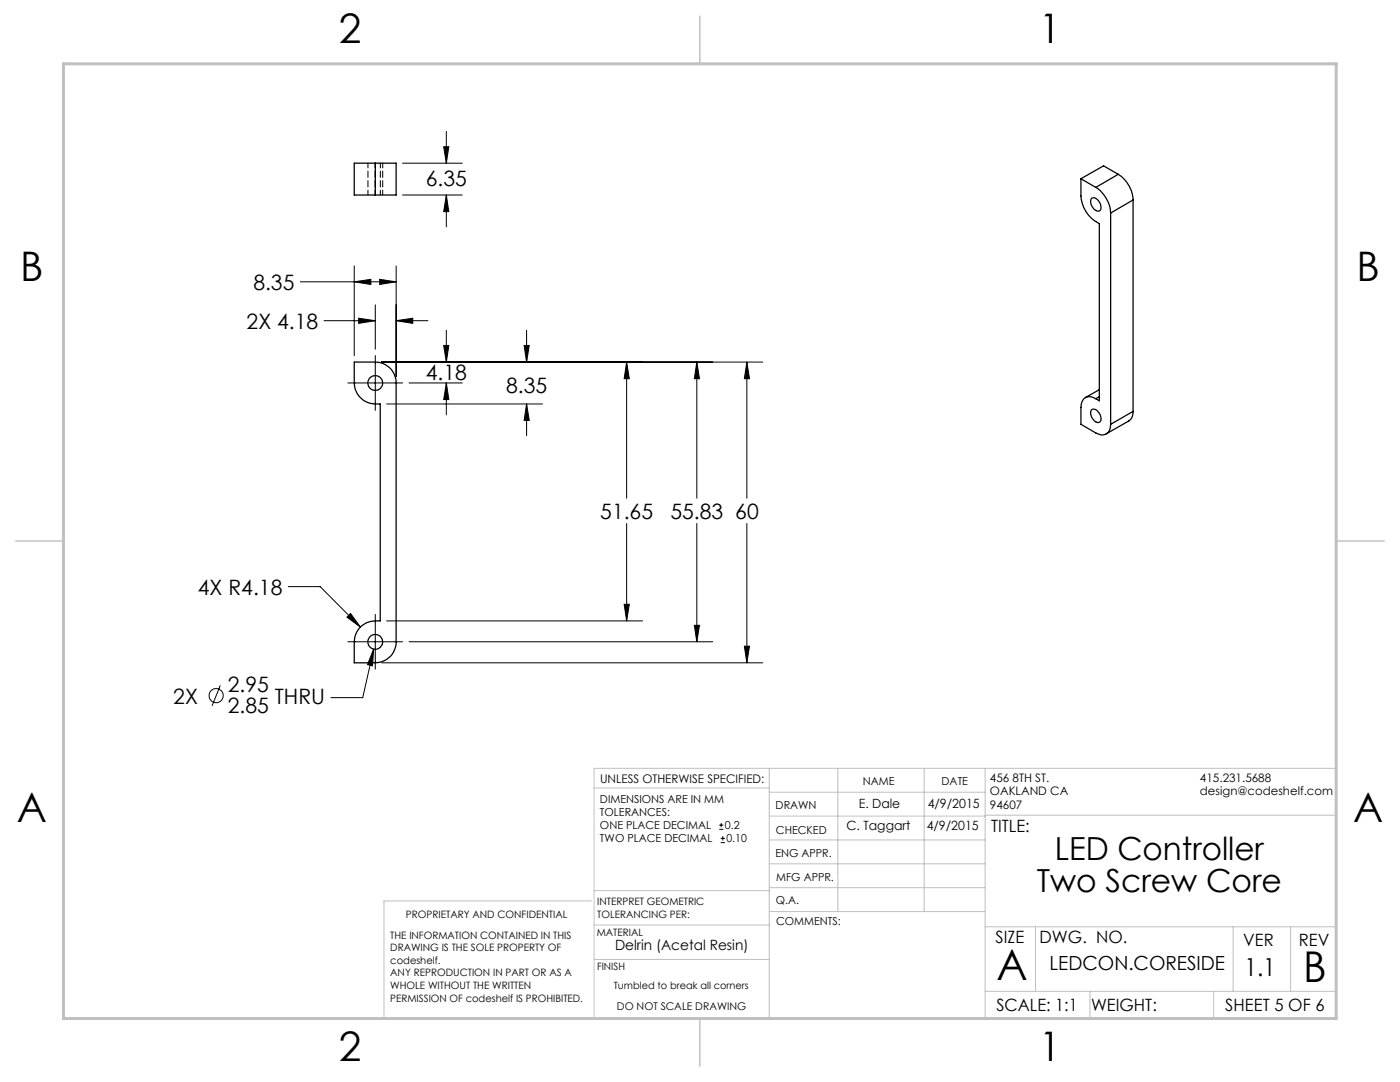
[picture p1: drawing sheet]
<svg xmlns="http://www.w3.org/2000/svg" width="279mm" height="216mm" viewBox="0 0 279 216" stroke-linecap="round" stroke-linejoin="round" font-family="sans-serif">
<g fill="none" stroke="#000" stroke-width=".2">
<path d="M80.3 38.9h12M80.3 32.6h12M88.5 29.3h1.1l-.5 3.3zM89.1 26.2v6.4M89.1 38.9v6.4M89.1 38.9l.5 3.3h-1.1zM59.9 56.2h19.2M70.7 56.2l3.3-.5v1.1zM70.7 53.1v17.9M75.8 55.7l3.3 .5-3.3 .6zM79.1 53.1v22M64.7 64h10.2"/>
<path d="M69.4 76.4h11M71.6 63.5l3.3 .5-3.3 .5zM74.9 60.8v8.9M74.9 70.9v11M76.2 72.2h76M79.1 64h6.3M79.1 64l3.3-.5v1zM81.6 76.4h10.7M88.5 68.9h1.1l-.5 3.3zM89.1 65.9v6.3M89.1 76.4v6.4M89.1 76.4l.5 3.3h-1.1z"/>
<path d="M104.6 68.9h1l-.5 3.3zM105.1 65.9v6.3M125.1 72.2l.5 3.4h-1zM125.1 72.2v27.2M139.1 72.2v27.2M139.1 72.2l.5 3.4h-1zM149 72.2l.6 3.4h-1zM149 72.2v27.2M77.2 80.6h31.1M105.1 80.6v6.4M105.1 80.6l.5 3.3h-1zM57.5 117.1h6.4l8 8"/>
<path d="M125.1 104.5v19.4M139.1 104.5v23.6M149 104.5v27.8M44 136.8l-1.7 4M69.4 128.1h11M70 122.4l1.9 2.7-2.6-1.9zM74.6 129.5l-.3 3.4-1-.3zM74.6 129.5l-2.2 9.7h-6.4M74.9 122.6v10.9M76.2 132.3h76M77.2 123.9h51M81.6 128.1h60.6"/>
<path d="M124.6 120.6h1l-.5 3.3zM138.6 124.8h1l-.5 3.3zM148.6 128.9h1l-.6 3.4zM143.5 165.5h.9M143.5 164.6h.9M143.8 168.1h.9M143.8 167.3h.9M143.9 164.2v.9M144.3 166.9v.8"/>
<circle cx="43.1" cy="138.8" r="1.42"/>
</g>
<g fill="none" stroke="#c0c0c0" stroke-width=".2">
<path d="M118.6 157.2h34.9M153.5 153.3v49.9M153.5 158.1h43.1M167.2 153.3v28.6M184.4 153.3v28.6M196.6 153.3v49.9M118 179.8h-41.4v23.2M118.6 177.7h35M153.5 167.6h43.1M153.5 162.8h43.1M153.5 172.4h43.1M153.5 177.1h43.1"/>
<path d="M196.6 162.7h70.1M118.6 191.5h34.9M118.6 184.6h35M153.6 181.9h43M196.6 197.8h70.1M196.6 184.9h70.1M206.7 184.9v12.9M217.5 197.8v5.4M242.2 197.8v5.4M246.1 184.9v12.9M257.6 184.9v12.9M26.7 203.2h240v-49.9h-148.1v49.9"/>
</g>
<path d="M139.7 3.2v9.5M3.1 107.9h9.6M266.7 107.9h9.5M139.7 203.2v9.6" fill="none" stroke="#c0c0c0" stroke-width=".3"/>
<path d="M12.7 12.7h254v190.5h-254z" fill="none" stroke="#c0c0c0" stroke-width=".6"/>
<path d="M149 72.2l.6 3.4h-1zM148.6 128.9h1l-.6 3.4zM71.6 63.5l3.3 .5-3.3 .5zM79.1 64l3.3-.5v1zM88.5 68.9h1.1l-.5 3.3zM89.1 76.4l.5 3.3h-1.1zM104.6 68.9h1l-.5 3.3zM105.1 80.6l.5 3.3h-1zM125.1 72.2l.5 3.4h-1zM124.6 120.6h1l-.5 3.3zM70 122.4l-.7 .8 2.6 1.9zM70.7 56.2l3.3-.5v1.1zM75.8 55.7l3.3 .5-3.3 .6zM139.1 72.2l.5 3.4h-1zM138.6 124.8h1l-.5 3.3zM74.6 129.5l-1.3 3.1 1 .3zM89.1 38.9l.5 3.3h-1.1zM88.5 29.3h1.1l-.5 3.3z" fill="#000"/>
<g fill="none" stroke="#000" stroke-width=".25">
<path d="M74.9 32.6h4.2v6.3h-4.2M74.9 32.6h-4.2v6.3h4.2M74.9 32.6v6.3M215.7 35.7v3.4a6.6 6.6 0 0 0 3.7 5.5v35.4l-.7-.4M215.7 35.7l3 1.7M217.8 39.6a1.46 1.46 0 0 1 1.9 1.4 .72 .72 0 0 1-.2 1 .72 .72 0 0 1-1-.1 1.92 1.92 0 0 1-.7-2.3zM218.7 37.4a6.5 6.5 0 0 1 3 5.1M223.2 34.8a6.5 6.5 0 0 1 2.9 5.1M223.2 34.8l-4.5 2.6M223.2 34.8l-3-1.7-4.5 2.6M226.1 39.9l-4.4 2.6M226.1 39.9v42.2"/>
<path d="M221.7 42.5v42.2M70.7 72.2h4.2a4.1 4.1 0 0 1 4.2 4.2v51.7a4.1 4.1 0 0 1-4.2 4.2h-4.2v-4.2a4.3 4.3 0 0 1 5.2-4.2v-43.3a4.4 4.4 0 0 1-5.2-4.2zM218.7 79.6a1.82 1.82 0 0 0-2.1-.2 1.82 1.82 0 0 0-.9 1.9v3.4l3 1.7a1.78 1.78 0 0 0 2.9-1.1l.1-.6M219.4 77.8l-2.8 1.5M219.4 79.2l-.7 .4M217.8 81.8a1.06 1.06 0 0 1 1.5 .5 1.45 1.45 0 0 1 .1 2 1.82 1.82 0 0 1-1.6-2.5zM226.1 82.1a2.05 2.05 0 0 1-.8 1.9l-4.5 2.6M226.1 82.1l-4.4 2.6"/>
<circle cx="74.9" cy="76.4" r="1.48"/>
<circle cx="74.9" cy="128.1" r="1.47"/>
</g>
<path d="M73.4 32.5v6.4M74.9 38.9v-6.4M75.9 38.9v-6.4M76.4 38.9v-6.4" fill="none" stroke="#000" stroke-width=".2" stroke-dasharray="1.3 .6" stroke-dashoffset=".3"/>
<g font-size="8.5">
<text x="198.9" y="195.5">A</text>
<text x="260.1" y="196">B</text>
</g>
<g font-size="8.1">
<text x="67.6" y="8.5">2</text>
<text x="207.3" y="8.5">1</text>
<text x="4" y="56.2">B</text>
<text x="270.7" y="56.2">B</text>
<text x="3.3" y="164.1">A</text>
<text x="270" y="164.1">A</text>
<text x="67.6" y="211.7">2</text>
<text x="207.3" y="211.7">1</text>
</g>
<g font-size="6.3">
<text x="210.5" y="171.7">LED Controller</text>
<text x="206.9" y="178">Two Screw Core</text>
</g>
<text font-size="4.9" x="248.4" y="194.8">1.1</text>
<g font-size="4.2">
<text x="85" y="37.2">6.35</text>
<text x="50.6" y="57.8">8.35</text>
<text x="49.2" y="65.6">2X 4.18</text>
<text x="85" y="75.8">4.18</text>
<text x="101" y="78.4">8.35</text>
<text x="119.8" y="103.5">51.65</text>
<text x="133.8" y="103.5">55.83 60</text>
<text x="39.5" y="118.6">4X R4.18</text>
<text x="34.6" y="140.4">2X</text>
<text x="45.5" y="138">2.95</text>
<text x="45.5" y="142.3">2.85</text>
<text x="54.9" y="140.4">THRU</text>
</g>
<text font-size="3.9" x="209.4" y="193.5">LEDCON.CORESIDE</text>
<g font-size="3.4">
<text x="197.8" y="166">TITLE:</text>
<text x="198.7" y="188.1">SIZE</text>
<text x="207.5" y="188.1">DWG. NO.</text>
<text x="248.1" y="188.8">VER</text>
<text x="259.2" y="188.7">REV</text>
<text x="198.8" y="201.7">SCALE: 1:1</text>
<text x="217.7" y="201.8">WEIGHT:</text>
<text x="244.5" y="201.7">SHEET 5 OF 6</text>
</g>
<text font-size="2.8" x="122.7" y="189.6">Delrin (Acetal Resin)</text>
<g font-size="2.5">
<text x="171.4" y="161.2">E. Dale</text>
<text x="185.1" y="161.2">4/9/2015</text>
<text x="168.9" y="165.7">C. Taggart</text>
<text x="184.9" y="165.7">4/9/2015</text>
</g>
<text font-size="2.4" x="119.8" y="156.2">UNLESS OTHERWISE SPECIFIED:</text>
<g font-size="2.3">
<text x="197.6" y="156">456 8TH ST.</text>
<text x="239.5" y="156">415.231.5688</text>
<text x="197.6" y="158.7">OAKLAND CA</text>
<text x="197.6" y="161.5">94607</text>
<text x="239.5" y="158.7">design@codeshelf.com</text>
</g>
<g font-size="2.2">
<text x="119.7" y="160.2">DIMENSIONS ARE IN MM</text>
<text x="154.8" y="161.4">DRAWN</text>
<text x="172.2" y="156.7">NAME</text>
<text x="187.9" y="156.7">DATE</text>
<text x="119.7" y="162.8">TOLERANCES:</text>
<text x="119.7" y="165.5">ONE PLACE DECIMAL</text>
<text x="144.7" y="165.5">0.2</text>
<text x="154.9" y="166.3">CHECKED</text>
<text x="119.7" y="168.1">TWO PLACE DECIMAL</text>
<text x="145" y="168.1">0.10</text>
<text x="154.8" y="171">ENG APPR.</text>
<text x="154.9" y="175.7">MFG APPR.</text>
<text x="154.9" y="180.4">Q.A.</text>
<text x="154.9" y="184.6">COMMENTS:</text>
</g>
<text font-size="2.1" x="123.1" y="201.6">DO NOT SCALE DRAWING</text>
<g font-size="2">
<text x="81" y="183.1">PROPRIETARY AND CONFIDENTIAL</text>
<text x="119.2" y="180.6">INTERPRET GEOMETRIC</text>
<text x="119.2" y="183.1">TOLERANCING PER:</text>
<text x="77.9" y="187.3">THE INFORMATION CONTAINED IN THIS</text>
<text x="77.9" y="189.8">DRAWING IS THE SOLE PROPERTY OF</text>
<text x="119.1" y="186.7">MATERIAL</text>
<text x="77.9" y="192.3">codeshelf.</text>
<text x="77.9" y="194.8">ANY REPRODUCTION IN PART OR AS A</text>
<text x="77.9" y="197.4">WHOLE WITHOUT THE WRITTEN</text>
<text x="119.1" y="193.5">FINISH</text>
<text x="122.5" y="197.4">Tumbled to break all corners</text>
<text x="77.9" y="199.9">PERMISSION OF codeshelf IS PROHIBITED.</text>
</g>
</svg>
